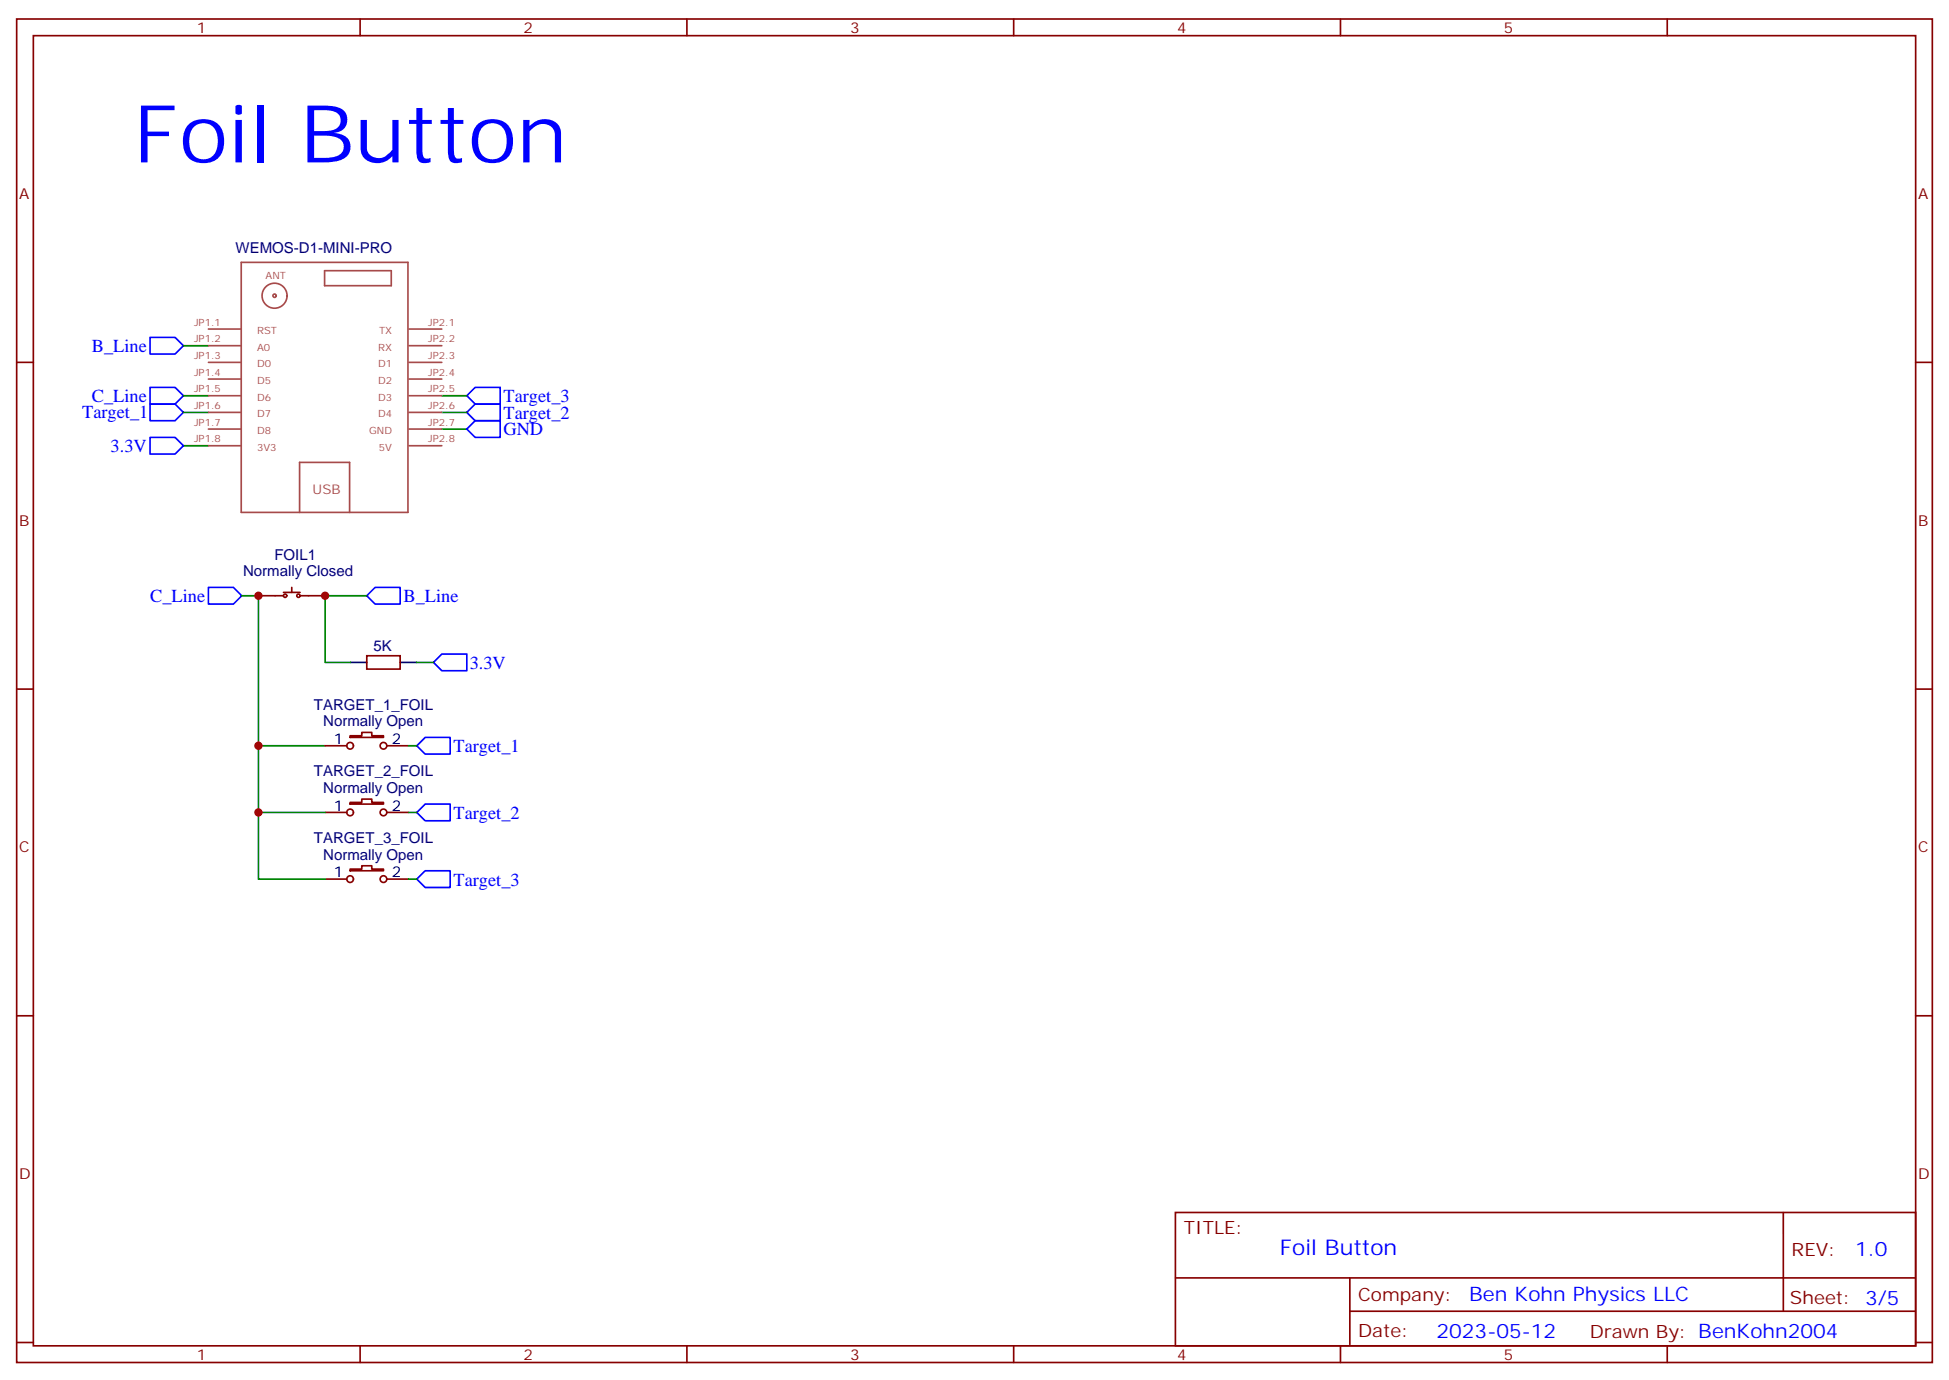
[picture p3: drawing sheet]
<svg xmlns="http://www.w3.org/2000/svg" width="412mm" height="292mm" viewBox="0 0 412 292" stroke-linecap="round" stroke-linejoin="round" font-family="sans-serif">
<g fill="none" stroke="#870000" stroke-width=".35">
<path d="M3.5 4h405.4v284.4h-405.4zM7.1 7.5h398.2v277.3h-398.2zM76.2 4v3.5M145.3 4v3.5M214.5 4v3.5M283.6 4v3.5M352.8 4v3.5M3.5 76.7h3.6M405.3 76.7h3.6M54.7 126.1h5.3M60 125.4h3.5M61.7 124.3v1.1"/>
<path d="M63.5 126.1h5.3M77.6 138.8h7.1v2.8h-7.1zM3.5 145.8h3.6M68.8 157.8h4.6M74.1 155.7h2.5v-.7h2.1v.7h2.4v.4h-7zM81.8 157.8h4.6M405.3 145.8h3.6M68.8 171.9h4.6M74.1 169.8h2.5v-.7h2.1v.7h2.4v.4h-7zM81.8 171.9h4.6M68.8 186.1h4.6M74.1 183.9h2.5v-.7h2.1v.7h2.4v.4h-7z"/>
<path d="M81.8 186.1h4.6M3.5 215h3.6M405.3 215h3.6M248.7 256.6h156.6v28.2h-156.6zM377.3 256.6v20.9M248.7 270.5h156.5M285.6 277.5h119.6M285.6 270.5v14.1M3.5 284.1h3.6M76.2 284.8v3.6M145.3 284.8v3.6M214.5 284.8v3.6"/>
<path d="M283.6 284.8v3.6M352.8 284.8v3.6M405.3 284.1h3.6"/>
<circle cx="60.3" cy="126.1" r=".35"/>
<circle cx="63.1" cy="126.1" r=".35"/>
<circle cx="74.1" cy="157.8" r=".71"/>
<circle cx="81.1" cy="157.8" r=".71"/>
<circle cx="74.1" cy="171.9" r=".71"/>
<circle cx="81.1" cy="171.9" r=".71"/>
<circle cx="74.1" cy="186.1" r=".71"/>
<circle cx="81.1" cy="186.1" r=".71"/>
</g>
<path d="M74.1 140.2h3.5M84.7 140.2h3.5" fill="none" stroke="#000" stroke-width=".35"/>
<g fill="none" stroke="#00f" stroke-width=".35">
<path d="M31.7 71.4h5.3l1.8 1.8-1.8 1.7h-5.3zM31.7 85.5h5.3l1.8 1.8-1.8 1.7h-5.3zM31.7 82h5.3l1.8 1.7-1.8 1.8h-5.3zM31.7 92.6h5.3l1.8 1.7-1.8 1.8h-5.3zM98.8 83.7l1.7-1.7h5.3v3.5h-5.3zM98.8 87.3l1.7-1.8h5.3v3.5h-5.3zM98.8 90.8l1.7-1.8h5.3v3.6h-5.3zM44.1 124.3h5.3l1.8 1.8-1.8 1.7h-5.3zM77.6 126.1l1.8-1.8h5.3v3.5h-5.3zM88.2 157.8l1.8-1.7h5.2v3.5h-5.2zM91.7 140.2l1.8-1.8h5.3v3.6h-5.3zM88.2 171.9l1.8-1.7h5.2v3.5h-5.2z"/>
<path d="M90 184.3h5.2v3.5h-5.2l-1.8-1.7z"/>
</g>
<g fill="none" stroke="#008700" stroke-width=".35">
<path d="M38.8 73.2h5.3M38.8 87.3h5.3M38.8 83.7h5.3M38.8 94.3h5.3M93.5 87.3h5.3M93.5 83.7h5.3M93.5 90.8h5.3M51.2 126.1h3.5v31.7h14.1M77.6 126.1h-8.8v14.1h5.3M54.7 157.8v14.1h14.1M86.4 157.8h1.8M88.2 140.2h3.5"/>
<path d="M54.7 171.9v14.2h14.1M86.4 171.9h1.8M86.4 186.1h1.8"/>
</g>
<g fill="none" stroke="#a64a4a" stroke-width=".35">
<path d="M51 55.5h35.3v52.9h-35.3zM68.7 57.3h14.1v3.2h-14.1zM44.1 69.6h6.9M44.1 73.2h6.9M44.1 76.7h6.9M86.5 69.6h7M86.5 73.2h7M86.5 76.7h7M44.1 80.2h6.9M44.1 83.7h6.9M44.1 87.3h6.9M44.1 90.8h6.9"/>
<path d="M44.1 94.3h6.9M86.5 80.2h7M86.5 83.7h7M86.5 87.3h7M86.5 90.8h7M86.5 94.3h7M63.4 108.4v-10.5h10.6v10.5"/>
<circle cx="58.1" cy="62.6" r="2.65"/>
<circle cx="58.1" cy="62.6" r=".35"/>
</g>
<g fill="#c00">
<circle cx="68.8" cy="126.1" r=".88"/>
<circle cx="54.7" cy="126.1" r=".88"/>
<circle cx="54.7" cy="157.8" r=".88"/>
<circle cx="54.7" cy="171.9" r=".88"/>
</g>
<text font-size="16.9" fill="#00f" x="28.2" y="34.4">Foil Button</text>
<text font-size="4.6" fill="#00f" x="270.8" y="265.6">Foil Button</text>
<g font-size="4.2" fill="#00f">
<text x="392.5" y="265.9">1.0</text>
<text x="310.9" y="275.4">Ben Kohn Physics LLC</text>
<text x="304" y="283.2">2023-05-12</text>
</g>
<g font-size="3.9" fill="#00f">
<text x="19.4" y="74.4">B_Line</text>
<text x="17.4" y="88.5">Target_1</text>
<text x="19.4" y="85">C_Line</text>
<text x="106.5" y="85.1">Target_3</text>
<text x="106.5" y="88.6">Target_2</text>
<text x="23.4" y="95.6">3.3V</text>
<text x="106.5" y="92.1">GND</text>
<text x="31.8" y="127.4">C_Line</text>
<text x="85.4" y="127.3">B_Line</text>
<text x="99.4" y="141.5">3.3V</text>
<text x="96" y="159.1">Target_1</text>
<text x="96" y="173.3">Target_2</text>
<text x="96" y="187.4">Target_3</text>
</g>
<g font-size="3.9" fill="#800">
<text x="250.5" y="261.2">TITLE:</text>
<text x="379.1" y="265.9">REV:</text>
<text x="287.4" y="275.4">Company:</text>
<text x="378.7" y="276">Sheet: 3/5</text>
<text x="287.4" y="283.1">Date:</text>
<text x="336.4" y="283.2">Drawn By: BenKohn2004</text>
</g>
<g font-size="3.2" fill="#800">
<text x="41.6" y="7">1</text>
<text x="110.8" y="7">2</text>
<text x="179.9" y="7">3</text>
<text x="249.1" y="7">4</text>
<text x="318.2" y="7">5</text>
<text x="4.1" y="42.1">A</text>
<text x="405.9" y="42.1">A</text>
<text x="4.1" y="111.3">B</text>
<text x="405.9" y="111.3">B</text>
<text x="4.1" y="180.4">C</text>
<text x="405.9" y="180.4">C</text>
<text x="4.1" y="249.6">D</text>
<text x="405.9" y="249.6">D</text>
<text x="41.6" y="287.8">1</text>
<text x="110.8" y="287.8">2</text>
<text x="179.9" y="287.8">3</text>
<text x="249.1" y="287.8">4</text>
<text x="318.2" y="287.8">5</text>
</g>
<g font-size="3.2" fill="#000080">
<text x="49.8" y="53.5">WEMOS-D1-MINI-PRO</text>
<text x="58.1" y="118.4">FOIL1</text>
<text x="51.4" y="121.9">Normally Closed</text>
<text x="79" y="137.7">5K</text>
<text x="66.4" y="150.2">TARGET_1_FOIL</text>
<text x="68.4" y="153.7">Normally Open</text>
<text x="66.4" y="164.3">TARGET_2_FOIL</text>
<text x="68.4" y="167.8">Normally Open</text>
<text x="66.4" y="178.4">TARGET_3_FOIL</text>
<text x="68.4" y="181.9">Normally Open</text>
</g>
<g font-size="3.2">
<text x="70.7" y="157.5">1</text>
<text x="82.9" y="157.5">2</text>
<text x="70.7" y="171.6">1</text>
<text x="82.9" y="171.6">2</text>
<text x="70.7" y="185.7">1</text>
<text x="82.9" y="185.7">2</text>
</g>
<text font-size="2.8" fill="#a54b4b" x="66.1" y="104.6">USB</text>
<g font-size="2.1" fill="#a54b4b">
<text x="56.2" y="59.1">ANT</text>
<text x="41.1" y="68.9">JP1.1</text>
<text x="54.4" y="70.7">RST</text>
<text x="80.2" y="70.7">TX</text>
<text x="90.6" y="68.9">JP2.1</text>
<text x="41.1" y="72.5">JP1.2</text>
<text x="41.1" y="76">JP1.3</text>
<text x="54.4" y="74.2">A0</text>
<text x="54.4" y="77.7">D0</text>
<text x="80" y="77.7">D1</text>
<text x="80" y="74.2">RX</text>
<text x="90.6" y="72.5">JP2.2</text>
<text x="90.6" y="76">JP2.3</text>
<text x="41.1" y="79.5">JP1.4</text>
<text x="41.1" y="83.1">JP1.5</text>
<text x="54.4" y="81.3">D5</text>
<text x="80" y="81.3">D2</text>
<text x="90.6" y="79.5">JP2.4</text>
<text x="90.6" y="83.1">JP2.5</text>
<text x="41.1" y="86.6">JP1.6</text>
<text x="54.4" y="84.8">D6</text>
<text x="54.4" y="88.3">D7</text>
<text x="80" y="84.8">D3</text>
<text x="80" y="88.3">D4</text>
<text x="90.6" y="86.6">JP2.6</text>
<text x="41.1" y="90.1">JP1.7</text>
<text x="41.1" y="93.6">JP1.8</text>
<text x="54.4" y="91.8">D8</text>
<text x="54.4" y="95.4">3V3</text>
<text x="78.1" y="91.8">GND</text>
<text x="80.2" y="95.4">5V</text>
<text x="90.6" y="90.1">JP2.7</text>
<text x="90.6" y="93.6">JP2.8</text>
</g>
</svg>
